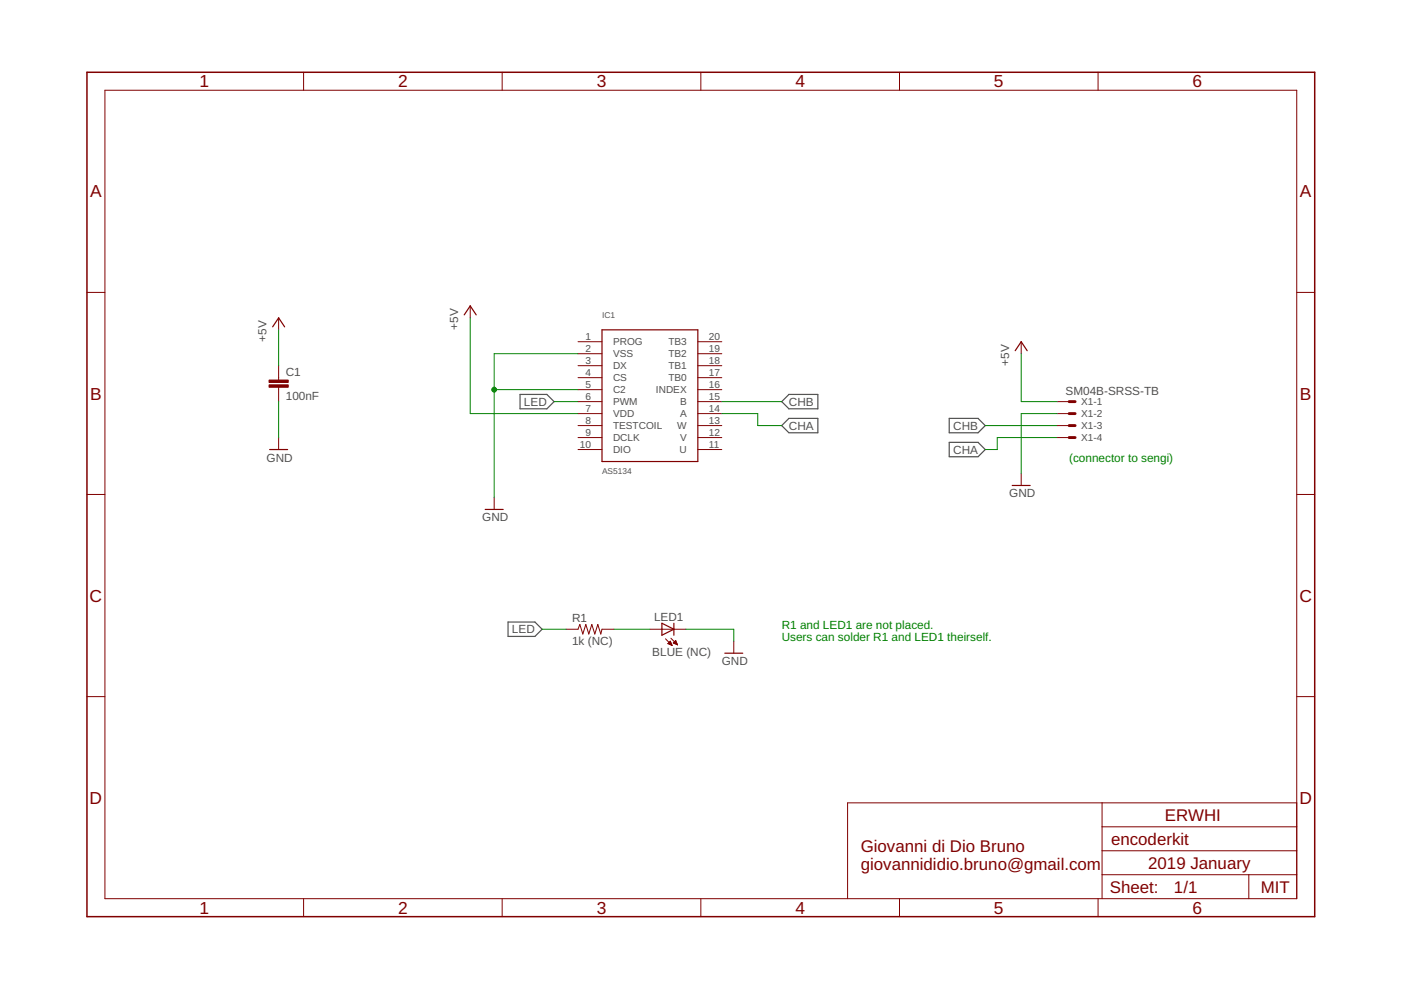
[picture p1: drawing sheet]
<svg xmlns="http://www.w3.org/2000/svg" width="297mm" height="210mm" viewBox="0 0 297 210" stroke-linecap="round" stroke-linejoin="round" font-family="sans-serif">
<path d="M110.3 83.6h5.7l1.5 1.6-1.5 1.5h-5.7zM165.7 90.2l1.6-1.5h6.1v3.1h-6.1zM165.7 85.2l1.6-1.6h6.1v3.1h-6.1zM201.3 88.7h6.1l1.5 1.5-1.5 1.6h-6.1zM201.3 93.8h6.1l1.5 1.5-1.5 1.5h-6.1zM107.7 131.9h5.7l1.5 1.5-1.5 1.5h-5.7z" fill="none" stroke="#505050" stroke-width=".25"/>
<g fill="none" stroke="#800000" stroke-width=".21">
<path d="M22.2 19.1h252.7v171.4h-252.7zM64.4 15.3v3.8M106.5 15.3v3.8M148.6 15.3v3.8M190.7 15.3v3.8M232.8 15.3v3.8M18.4 62h3.8M59.1 67.4v2.5M59.1 77.5v3.1M99.7 64.9v2.5M122.6 72.5h5M122.6 75h5"/>
<path d="M122.6 77.5h5M148 72.5h5M148 75h5M148 77.5h5M216.5 72.5v2.5M274.9 62h3.8M59.1 82.1v3.1M59.1 92.8v2.5M122.6 85.2h5M122.6 87.7h5M122.6 90.2h5M122.6 92.8h5"/>
<path d="M122.6 80.1h5M122.6 82.6h5M122.6 95.3h5M148 85.2h5M148 87.7h5M148 90.2h5M148 92.8h5M148 80.1h5M148 82.6h5M148 95.3h5M224.1 85.2h2.6M224.1 87.7h2.6"/>
<path d="M224.1 90.2h2.6M224.1 92.8h2.6M18.4 104.8h3.8M104.8 105.5v2.5M216.5 100.4v2.5M274.9 104.8h3.8M120 133.4h2.6l.3-1 .7 2 .6-2 .6 2 .7-2 .6 2 .6-2 .7 2 .2-1h2.6M137.8 133.4h7.6M141.1 135.4l1.4 1.4M141.6 136.5l.9 .3M141.6 136.5h.7M141.7 136.3h.6"/>
<path d="M141.8 136.2h.4M141.9 136.6h.5M142 136.1h.2M142.1 136h.1M142.1 136l-.5 .5M142.1 136l.4 .8M142.2 136.7h.2M142.2 135.3l1.4 1.4M142.5 136.8h.1M142.8 136.3h.7M142.9 136.2h.5M143 136.1h.4"/>
<path d="M143 136.5h.5M143.1 136h.2M143.2 135.8h.1M143.3 135.8l-.6 .5 .9 .4M143.3 135.8l.3 .9M143.3 136.6h.3M143.6 136.7h.1M155.6 136v2.5M18.4 147.7h3.8M274.9 147.7h3.8M233.7 170.2v20.3M233.7 175.3h41.2"/>
<path d="M274.9 170.2h-95.2v20.3M64.4 190.5v3.9M106.5 190.5v3.9M148.6 190.5v3.9M190.7 190.5v3.9M232.8 190.5v3.9M233.7 185.5h41.2M233.7 180.4h41.2M264.8 185.5v5"/>
</g>
<path d="M18.4 15.3h260.3v179.1h-260.3z" fill="none" stroke="#800000" stroke-width=".32"/>
<path d="M57.8 69.3l1.3-1.9 1.2 1.9M98.4 66.8l1.3-1.9 1.3 1.9M127.6 69.9h20.4v28h-20.4zM215.2 74.4l1.3-1.9 1.3 1.9M57.2 95.3h3.8M102.9 108h3.8M214.6 102.9h3.8M140.3 132.1l2.6 1.3-2.6 1.3zM142.9 132.1v2.6M153.7 138.5h3.8" fill="none" stroke="#800000" stroke-width=".25"/>
<path d="M226.7 85.2h1.2M226.7 87.7h1.2M226.7 90.2h1.2M226.7 92.8h1.2" fill="none" stroke="#800000" stroke-width=".61"/>
<g fill="#800000" stroke="#800000" stroke-width=".21">
<path d="M57 81.6h4.1v.5h-4.1z"/>
<path d="M57 80.6h4.1v.5h-4.1z"/>
</g>
<g fill="none" stroke="#008000" stroke-width=".21">
<path d="M59.1 69.9v7.6M99.7 67.4v20.3h22.9M122.6 75h-17.8v30.5M216.5 75v10.2h7.6M59.1 85.2v7.6M104.8 82.6h17.8M117.5 85.2h5.1M153 87.7h7.7v2.5h5M153 85.2h12.7M208.9 90.2h15.2M224.1 87.7h-7.6v12.7M224.1 92.8h-12.7v2.5h-2.5"/>
<path d="M114.9 133.4h5.1M130.2 133.4h7.6M145.4 133.4h10.2v2.6"/>
</g>
<circle cx="104.8" cy="82.6" r=".51" fill="#008000" stroke="#008000" stroke-width=".21"/>
<g font-size="3.7" fill="#800000">
<text x="42.3" y="18.5">1</text>
<text x="84.4" y="18.5">2</text>
<text x="126.5" y="18.5">3</text>
<text x="168.6" y="18.5">4</text>
<text x="210.7" y="18.5">5</text>
<text x="252.9" y="18.5">6</text>
<text x="19.1" y="41.9">A</text>
<text x="275.6" y="41.9">A</text>
<text x="19.1" y="84.7">B</text>
<text x="275.6" y="84.7">B</text>
<text x="19" y="127.6">C</text>
<text x="275.5" y="127.6">C</text>
<text x="19" y="170.4">D</text>
<text x="275.5" y="170.4">D</text>
<text x="42.3" y="193.7">1</text>
<text x="84.4" y="193.7">2</text>
<text x="126.5" y="193.7">3</text>
<text x="168.6" y="193.7">4</text>
<text x="210.7" y="193.7">5</text>
<text x="252.9" y="193.7">6</text>
</g>
<g font-size="3.6" fill="#800000">
<text x="235.6" y="179.1">encoderkit</text>
<text x="247" y="174">ERWHI</text>
<text x="182.5" y="180.6">Giovanni di Dio Bruno</text>
<text x="182.5" y="184.4">giovannididio.bruno@gmail.com</text>
<text x="243.4" y="184.2">2019 January</text>
<text x="235.3" y="189.4">Sheet:</text>
<text x="248.9" y="189.3">1/1</text>
<text x="267.3" y="189.3">MIT</text>
</g>
<g font-size="2.5" fill="#505050">
<text x="97.2" y="69.9" transform="rotate(-90 97.2 69.9)">+5V</text>
<text x="56.5" y="72.5" transform="rotate(-90 56.5 72.5)">+5V</text>
<text x="214" y="77.5" transform="rotate(-90 214 77.5)">+5V</text>
<text x="60.6" y="79.7">C1</text>
<text x="225.9" y="83.8">SM04B-SRSS-TB</text>
<text x="60.6" y="84.8">100nF</text>
<text x="111.1" y="86">LED</text>
<text x="167.3" y="86">CHB</text>
<text x="167.3" y="91.1">CHA</text>
<text x="202.1" y="91.1">CHB</text>
<text x="56.5" y="97.9">GND</text>
<text x="202.1" y="96.2">CHA</text>
<text x="214" y="105.5">GND</text>
<text x="102.2" y="110.6">GND</text>
<text x="121.3" y="131.9">R1</text>
<text x="138.7" y="131.6">LED1</text>
<text x="108.5" y="134.3">LED</text>
<text x="121.3" y="136.7">1k (NC)</text>
<text x="138.3" y="139.1">BLUE (NC)</text>
<text x="153" y="141">GND</text>
</g>
<g font-size="2.5" fill="#008000">
<text x="226.7" y="97.9">(connector to sengi)</text>
<text x="165.7" y="133.3">R1 and LED1 are not placed.</text>
<text x="165.7" y="135.9">Users can solder R1 and LED1 theirself.</text>
</g>
<g font-size="2.1" fill="#505050">
<text x="124.1" y="72.1">1</text>
<text x="124.1" y="74.6">2</text>
<text x="124.1" y="77.2">3</text>
<text x="130" y="73.2">PROG</text>
<text x="130" y="75.8">VSS</text>
<text x="141.7" y="75.8">TB2</text>
<text x="141.7" y="73.2">TB3</text>
<text x="150.3" y="77.2">18</text>
<text x="150.3" y="74.6">19</text>
<text x="150.3" y="72.1">20</text>
<text x="124.1" y="79.7">4</text>
<text x="124.1" y="82.3">5</text>
<text x="130" y="78.3">DX</text>
<text x="130" y="80.8">CS</text>
<text x="130" y="83.4">C2</text>
<text x="139.1" y="83.4">INDEX</text>
<text x="141.7" y="80.8">TB0</text>
<text x="141.7" y="78.3">TB1</text>
<text x="150.3" y="82.3">16</text>
<text x="150.3" y="79.7">17</text>
<text x="124.1" y="84.8">6</text>
<text x="124.1" y="87.3">7</text>
<text x="124.1" y="89.9">8</text>
<text x="130" y="85.9">PWM</text>
<text x="130" y="88.5">VDD</text>
<text x="144.2" y="88.5">A</text>
<text x="144.2" y="85.9">B</text>
<text x="150.3" y="89.9">13</text>
<text x="150.3" y="87.3">14</text>
<text x="150.3" y="84.8">15</text>
<text x="229.2" y="85.9">X1-1</text>
<text x="229.2" y="88.5">X1-2</text>
<text x="122.9" y="95">10</text>
<text x="124.1" y="92.4">9</text>
<text x="130" y="91">TESTCOIL</text>
<text x="130" y="93.5">DCLK</text>
<text x="143.6" y="91">W</text>
<text x="144.2" y="93.5">V</text>
<text x="150.3" y="95">11</text>
<text x="150.3" y="92.4">12</text>
<text x="229.2" y="91">X1-3</text>
<text x="229.2" y="93.5">X1-4</text>
<text x="130" y="96.1">DIO</text>
<text x="144.1" y="96.1">U</text>
</g>
<g font-size="1.8" fill="#505050">
<text x="127.6" y="67.4">IC1</text>
<text x="127.6" y="100.4">AS5134</text>
</g>
</svg>
